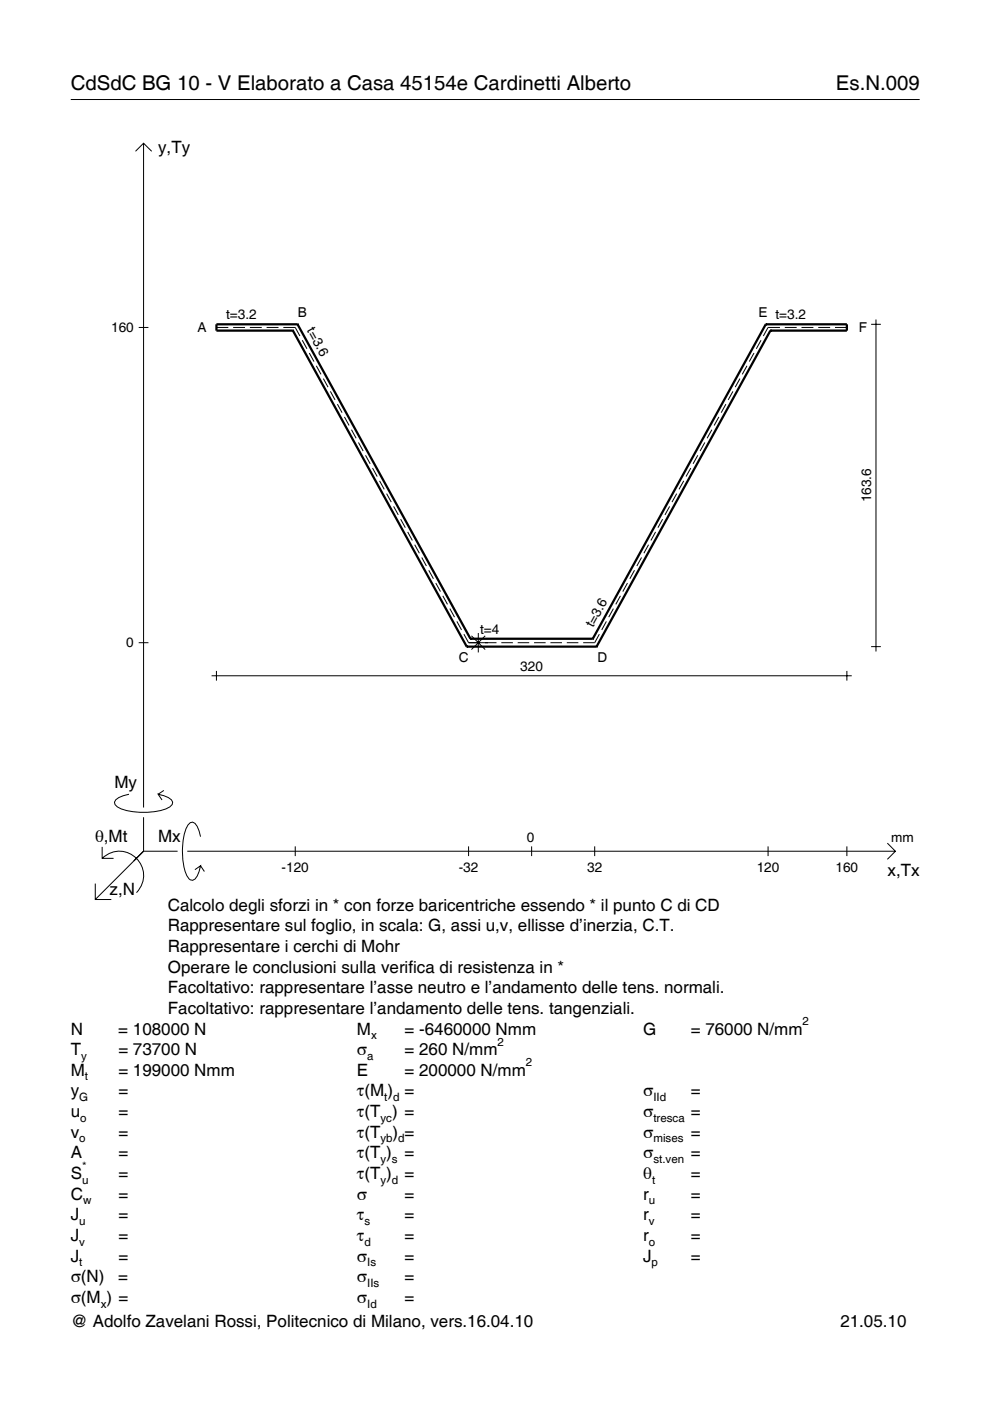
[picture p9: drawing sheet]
<svg xmlns="http://www.w3.org/2000/svg" width="210mm" height="297mm" viewBox="0 0 210 297" stroke-linecap="round" stroke-linejoin="round" font-family="sans-serif">
<g fill="none" stroke="#000" stroke-width=".21">
<path d="M15 21.1h180M28.7 32.1l1.7-1.7 1.8 1.7M30.4 30.4v140.8M29.4 69.4h2.1M45.9 69.4h2.5M49.4 69.4h2.5M53 69.4h2.5M56.5 69.4h2.5M60.1 69.4h2.5l1 1.8M64.1 72.1l1 1.8M65.6 74.8l1 1.9M67.1 77.6l1 1.8"/>
<path d="M158.4 77.6l-1 1.8M159.9 74.8l-1 1.9M161.4 72.1l-1 1.8M165.4 69.4h-2.6l-1 1.8M166.4 69.4h2.5M169.9 69.4h2.6M173.5 69.4h2.5M177 69.4h2.6M184.7 68.8h2.1M185.7 67.7v70.4M68.6 80.3l.9 1.8M70 83l1 1.8"/>
<path d="M71.5 85.7l1 1.8M73 88.4l1 1.8M74.5 91.1l1 1.8M76 93.8l1 1.8M77.5 96.5l1 1.8M79 99.2l1 1.8M146.5 99.2l-1 1.8M147.9 96.5l-1 1.8M149.4 93.8l-1 1.8M150.9 91.1l-1 1.8M152.4 88.4l-1 1.8M153.9 85.7l-1 1.8"/>
<path d="M155.4 83l-1 1.8M156.9 80.3l-1 1.8M80.5 101.9l1 1.8M82 104.7l1 1.8M83.5 107.4l.9 1.8M84.9 110.1l1 1.8M86.4 112.8l1 1.8M87.9 115.5l1 1.8M89.4 118.2l1 1.8M136 118.2l-1 1.8M137.5 115.5l-1 1.8M139 112.8l-1 1.8"/>
<path d="M140.5 110.1l-1 1.8M142 107.4l-1 1.8M143.5 104.7l-1 1.8M145 101.9l-1 1.8M29.4 136.3h2.1M90.9 120.9l1 1.8M92.4 123.6l1 1.8M93.9 126.3l1 1.8M95.4 129l1 1.8M96.9 131.7l1 1.9M98.4 134.5l.9 1.8h6M100 134.8l2.9 2.9"/>
<path d="M101.4 134.2v4.1M102.9 134.8l-2.9 2.9M106.3 136.3h2.4M109.8 136.3h2.4M113.2 136.3h2.5M116.7 136.3h2.4M120.2 136.3h2.4M127.1 134.5l-1 1.8h-2.5M128.6 131.7l-1 1.9M130.1 129l-1 1.8M131.5 126.3l-.9 1.8M133 123.6l-1 1.8"/>
<path d="M134.5 120.9l-1 1.8M184.7 137.1h2.1M44.9 143.3h135.7M45.9 142.2v2.1M179.6 142.2v2.1M21.7 179.6v2.4h2.4M27.3 168.4a3.6 3.6 0 0 0-3 1.7l.1 .5a5.6 5.6 0 0 0 3.8 1.5 13.4 13.4 0 0 0 7.8-1l.5-.5 .1-.5a3.6 3.6 0 0 0-3.1-1.7l.8 1.2M30.4 173.3v7.2M34.7 167.6l-1.2 .8M42.5 177.4a3.6 3.6 0 0 0-1.7-3.1l-.5 .1a5.7 5.7 0 0 0-1.5 3.8 13.9 13.9 0 0 0 1.1 7.9l.4 .4 .5 .1a3.6 3.6 0 0 0 1.7-3l-1.2 .8M62.6 179.4v2.1M99.3 179.4v2.1"/>
<path d="M112.7 179.4v2.1M126.1 179.4v2.1M162.8 179.4v2.1M179.6 179.4v2.1M188.1 178.8l1.7 1.7-1.7 1.7M20.2 187.3v3.4h3.4M21.7 182a5.1 5.1 0 0 1 7.2 0 5.1 5.1 0 0 1 0 7.3M30.4 180.5l-10.2 10.2M30.4 180.5h7.2M39.7 180.5h150.1M42.5 183.6l.8 1.2"/>
</g>
<g fill="none" stroke="#000" stroke-width=".48">
<path d="M62.1 70.1h.1M62.1 70.1l36.9 67M63.1 68.8h.1M63.1 68.8h-17.2v1.3h16.2M63.1 68.8l36.6 66.6M162.4 68.8h.1M162.4 68.8h17.2v1.3h-16.3M162.4 68.8l-36.7 66.6M163.3 70.1h.1M163.3 70.1l-36.8 67M99 137.1h.1M99 137.1h27.5"/>
<path d="M99.7 135.4h.1M99.7 135.4h26M125.7 135.4h.1M126.5 137.1h.1"/>
</g>
<g font-size="4.3">
<text x="15" y="19">CdSdC BG 10 - V Elaborato a Casa 45154e Cardinetti Alberto</text>
<text x="177.2" y="19">Es.N.009</text>
</g>
<g font-size="3.6">
<text x="33.5" y="32.4">y,Ty</text>
<text x="24.3" y="167.1">My</text>
<text x="20.1" y="178.4">θ,Mt</text>
<text x="33.5" y="178.4">Mx</text>
<text x="188.2" y="185.6">x,Tx</text>
<text x="23.2" y="189.7">z,N</text>
<text x="35.6" y="193.1">Calcolo degli sforzi in * con forze baricentriche essendo * il punto C di CD</text>
<text x="35.6" y="197.5">Rappresentare sul foglio, in scala: G, assi u,v, ellisse d’inerzia, C.T.</text>
<text x="35.6" y="201.8">Rappresentare i cerchi di Mohr</text>
<text x="35.6" y="206.2">Operare le conclusioni sulla verifica di resistenza in *</text>
<text x="35.6" y="210.6">Facoltativo: rappresentare l’asse neutro e l’andamento delle tens. normali.</text>
<text x="35.6" y="215">Facoltativo: rappresentare l’andamento delle tens. tangenziali.</text>
<text x="15" y="219.3">N</text>
<text x="25.1" y="219.3">= 108000 N</text>
<text x="75.7" y="219.3">M</text>
<text x="85.8" y="219.3">= -6460000 Nmm</text>
<text x="136.4" y="219.3">G</text>
<text x="146.5" y="219.3">= 76000 N/mm</text>
<text x="15" y="223.7">T</text>
<text x="25.1" y="223.7">= 73700 N</text>
<text x="75.7" y="223.7">σ</text>
<text x="85.8" y="223.7">= 260 N/mm</text>
<text x="15" y="232.5">y</text>
<text x="15" y="228.1">M</text>
<text x="25.1" y="232.5">=</text>
<text x="25.1" y="228.1">= 199000 Nmm</text>
<text x="75.7" y="232.5">τ(M ) =</text>
<text x="75.7" y="228.1">E</text>
<text x="85.8" y="228.1">= 200000 N/mm</text>
<text x="136.4" y="232.5">σ</text>
<text x="146.5" y="232.5">=</text>
<text x="15" y="236.8">u</text>
<text x="25.1" y="236.8">=</text>
<text x="75.7" y="236.8">τ(T ) =</text>
<text x="136.4" y="236.8">σ</text>
<text x="146.5" y="236.8">=</text>
<text x="15" y="245.6">A</text>
<text x="15" y="241.2">v</text>
<text x="25.1" y="241.2">=</text>
<text x="25.1" y="245.6">=</text>
<text x="75.7" y="245.6">τ(T )</text>
<text x="75.7" y="241.2">τ(T</text>
<text x="83.3" y="241.2">) =</text>
<text x="85.8" y="245.6">=</text>
<text x="136.4" y="241.2">σ</text>
<text x="136.4" y="245.6">σ</text>
<text x="146.5" y="241.2">=</text>
<text x="146.5" y="245.6">=</text>
<text x="15" y="250">S</text>
<text x="25.1" y="250">=</text>
<text x="75.7" y="250">τ(T )</text>
<text x="85.8" y="250">=</text>
<text x="136.4" y="250">θ</text>
<text x="146.5" y="250">=</text>
<text x="15" y="254.3">C</text>
<text x="25.1" y="254.3">=</text>
<text x="75.7" y="254.3">σ</text>
<text x="85.8" y="254.3">=</text>
<text x="136.4" y="254.3">r</text>
<text x="146.5" y="254.3">=</text>
<text x="15" y="263.1">J</text>
<text x="15" y="258.7">J</text>
<text x="25.1" y="258.7">=</text>
<text x="25.1" y="263.1">=</text>
<text x="75.7" y="258.7">τ</text>
<text x="75.7" y="263.1">τ</text>
<text x="85.8" y="258.7">=</text>
<text x="85.8" y="263.1">=</text>
<text x="136.4" y="258.7">r</text>
<text x="136.4" y="263.1">r</text>
<text x="146.5" y="263.1">=</text>
<text x="146.5" y="258.7">=</text>
<text x="15" y="267.5">J</text>
<text x="25.1" y="267.5">=</text>
<text x="75.7" y="267.5">σ</text>
<text x="85.8" y="267.5">=</text>
<text x="136.4" y="267.5">J</text>
<text x="146.5" y="267.5">=</text>
<text x="15" y="271.8">σ(N)</text>
<text x="25.1" y="271.8">=</text>
<text x="75.7" y="271.8">σ</text>
<text x="85.8" y="271.8">=</text>
<text x="15" y="276.2">σ(M ) =</text>
<text x="15" y="281.4">@ Adolfo Zavelani Rossi, Politecnico di Milano, vers.16.04.10</text>
<text x="75.7" y="276.2">σ</text>
<text x="85.8" y="276.2">=</text>
<text x="178.2" y="281.4">21.05.10</text>
</g>
<g font-size="2.9">
<text x="23.6" y="70.4">160</text>
<text x="41.9" y="70.3">A</text>
<text x="47.9" y="67.7">t=3.2</text>
<text x="63.1" y="67.2">B</text>
<text x="65" y="70.1" transform="rotate(61 65 70.1)">t=3.6</text>
<text x="160.8" y="67.2">E t=3.2</text>
<text x="182.1" y="70.3">F</text>
<text x="184.7" y="106.5" transform="rotate(-90 184.7 106.5)">163.6</text>
<text x="26.8" y="137.3">0</text>
<text x="101.8" y="134.4">t=4</text>
<text x="125.8" y="133.1" transform="rotate(-61 125.8 133.1)">t=3.6</text>
<text x="97.3" y="140.4">C</text>
<text x="110.3" y="142.2">320</text>
<text x="126.7" y="140.4">D</text>
<text x="111.7" y="178.4">0</text>
<text x="189" y="178.4">mm</text>
<text x="59.7" y="184.9">-120</text>
<text x="97.3" y="184.9">-32</text>
<text x="124.5" y="184.9">32</text>
<text x="160.4" y="184.9">120</text>
<text x="177.2" y="184.9">160</text>
</g>
<g font-size="2.4">
<text x="78.7" y="220.3">x</text>
<text x="105.5" y="221.7">2</text>
<text x="170.2" y="217.3">2</text>
<text x="17.2" y="224.7">y</text>
<text x="77.9" y="224.7">a</text>
<text x="111.5" y="226.1">2</text>
<text x="16.8" y="233.5">G</text>
<text x="18" y="229.1">t</text>
<text x="81.5" y="233.5">t d</text>
<text x="138.5" y="233.5">IId</text>
<text x="17" y="237.8">o</text>
<text x="80.7" y="237.8">yc</text>
<text x="138.5" y="237.8">tresca</text>
<text x="16.8" y="242.2">o</text>
<text x="80.7" y="242.2">yb d</text>
<text x="138.5" y="242.2">mises</text>
<text x="17.4" y="251">u</text>
<text x="17.4" y="248">*</text>
<text x="80.7" y="246.6">y s</text>
<text x="80.7" y="251">y d</text>
<text x="138.2" y="251">t</text>
<text x="138.5" y="246.6">st.ven</text>
<text x="17.6" y="255.3">w</text>
<text x="137.6" y="255.3">u</text>
<text x="16.8" y="259.7">u</text>
<text x="77.3" y="259.7">s</text>
<text x="137.6" y="259.7">v</text>
<text x="16.8" y="268.5">t</text>
<text x="16.8" y="264.1">v</text>
<text x="77.3" y="264.1">d</text>
<text x="77.9" y="268.5">Is</text>
<text x="137.6" y="264.1">o</text>
<text x="138.2" y="268.5">p</text>
<text x="77.9" y="272.8">IIs</text>
<text x="21.4" y="277.2">x</text>
<text x="77.9" y="277.2">Id</text>
</g>
</svg>
